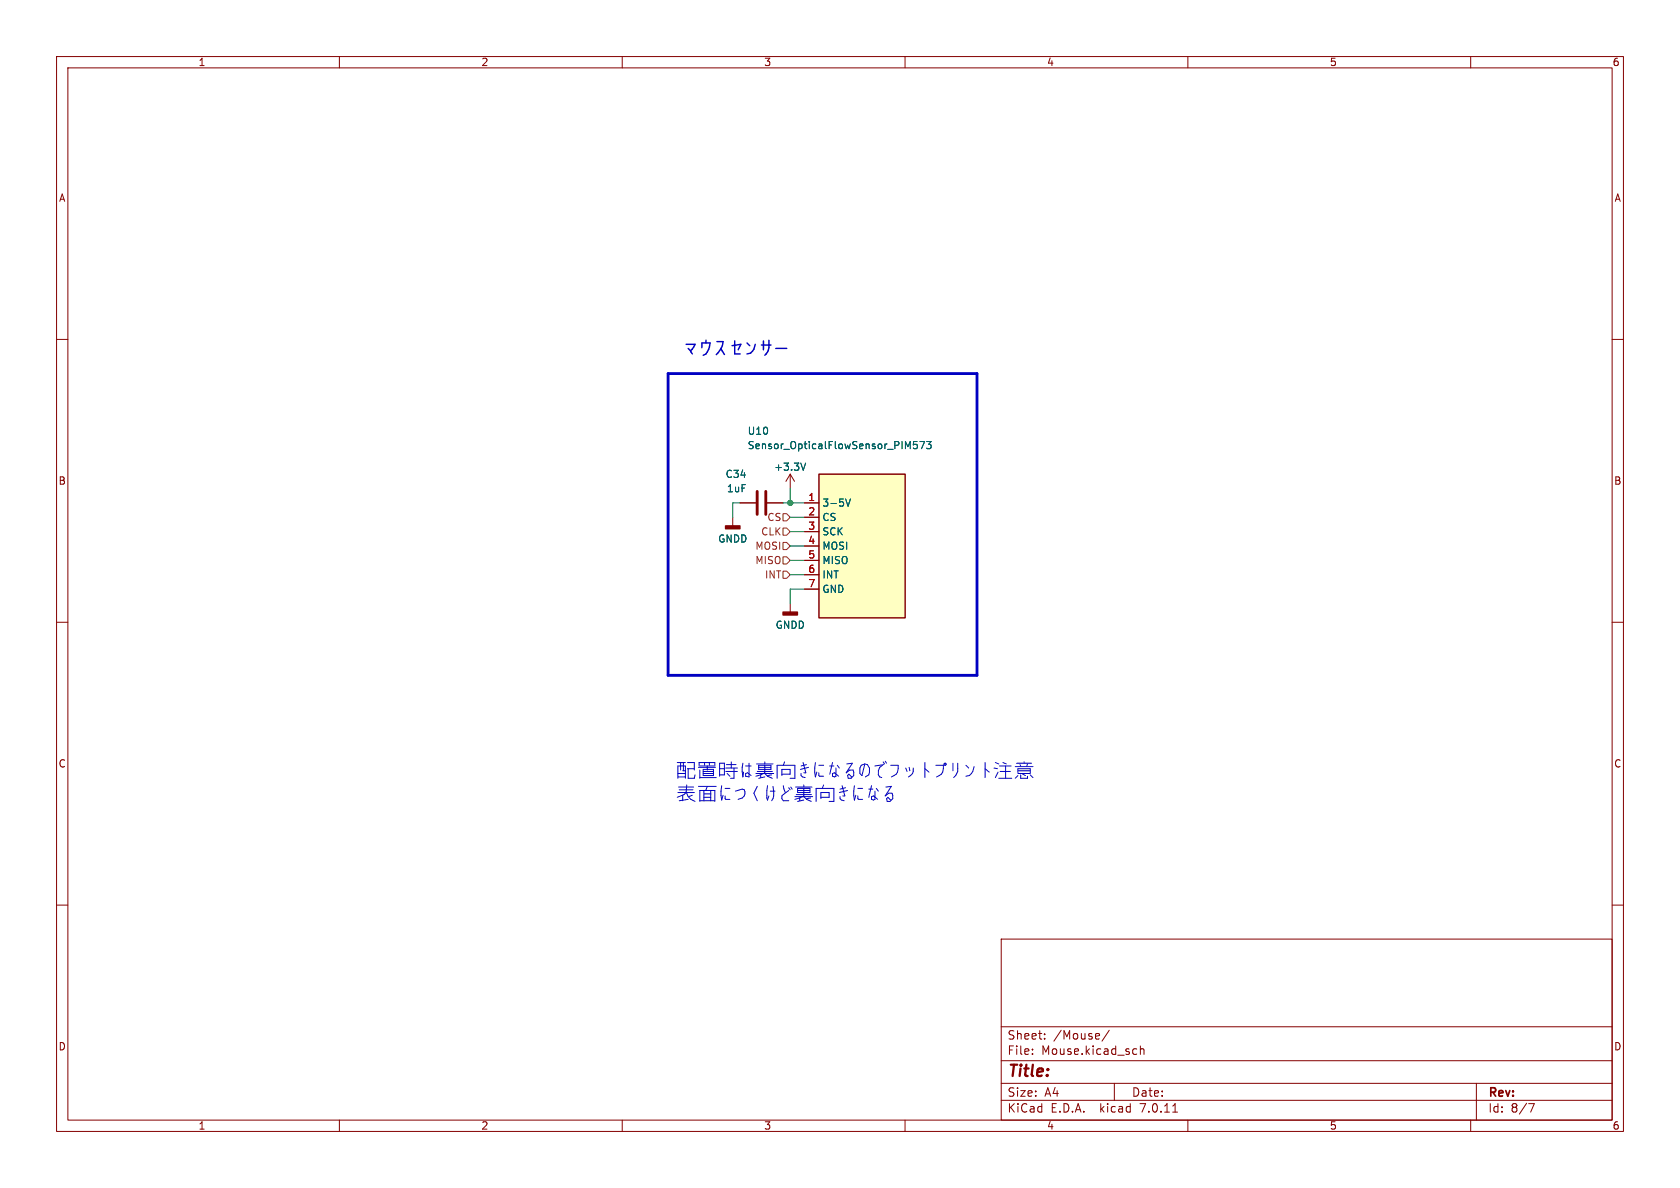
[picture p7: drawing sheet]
<svg xmlns="http://www.w3.org/2000/svg" width="297mm" height="210mm" viewBox="0 0 297 210" stroke-linecap="round" stroke-linejoin="round" font-family="sans-serif">
<g fill="none" stroke="#840000" stroke-width=".18">
<path d="M10 10h277v190h-277zM12 12h273v186h-273zM60 10v2M110 10v2M160 10v2M210 10v2M260 10v2M10 60h2M285 60h2M129.5 91.4v1.6M130.8 88.9h2.8M135.6 88.9h2.8"/>
<path d="M139.7 83.8v2.6M139.7 83.8l-.8 1.3M139.7 83.8l.8 1.3M142.2 88.9h2.6M142.2 91.4h2.6M142.2 94h2.6M142.2 96.5h2.6M142.2 99.1h2.6M10 110h2M139.7 106.7v1.5M142.2 101.6h2.6M142.2 104.1h2.6"/>
<path d="M285 110h2M10 160h2M285 160h2M177 166h108v32h-108zM60 198v2M110 198v2M160 198v2M177 194.5h108M177 191.5h108M177 187.5h108M177 181.5h108M182.5 186.3v.1"/>
<path d="M182.5 185.5v.1M184.7 183.6v.1M184.7 182.8v.1M196.1 182.1l-1.3 2M197 191.5v3M200.8 185.4l.2 .1M201 186.3l-.2 .1M201.6 184.9v1.5M201.6 185.5l.2-.1 .4 .1v.9M207.3 196.6h.9M210 198v2M260 198v2"/>
<path d="M261 191.5v6.5M270.2 195.1h1l-.6 1.5"/>
</g>
<g fill="#840000" stroke="#840000" stroke-width=".25">
<path d="M128.3 93h2.5v.5h-2.5z"/>
<path d="M138.4 108.2h2.6v.5h-2.6z"/>
</g>
<path d="M133.9 86.9v4M135.4 86.9v4" fill="none" stroke="#840000" stroke-width=".51"/>
<path d="M144.8 83.8h15.2v25.4h-15.2z" fill="#ffffc2" stroke="#ffffc2" stroke-width=".18"/>
<path d="M144.8 83.8h15.2v25.4h-15.2z" fill="none" stroke="#840000" stroke-width=".25"/>
<path d="M162.1 78h-.6v.7l.1-.2 .5 .1 .1 .2-.1 .4-.2 .1-.4-.1M162.6 78h.9l-.6 1.3M163.8 78h.8l-.4 .5 .3 .2v.5l-.1 .1-.6-.1M142.4 81.9l-.4 1.2M149.5 88.2l.4 1.3 .4-1.3" fill="none" stroke="#006464" stroke-width=".18"/>
<path d="M138.4 98.4h.7l.6 .7-.6 .6h-.7zM138.4 95.9h.7l.6 .6-.6 .7h-.7zM138.4 93.3h.7l.6 .7-.6 .6h-.7zM138.4 90.8h.7l.6 .6-.6 .7h-.7zM138.4 101h.7l.6 .6-.6 .6h-.7z" fill="none" stroke="#725600" stroke-width=".18"/>
<g fill="none" stroke="#0000c2" stroke-width=".18">
<path d="M119.7 134.8h1.5M119.8 136.7h1.4M119.8 137.3h1.4M119.8 137.6v-2.2h1.4v2.2M120 139.1h2.6M120.1 139.6h2.4M120.3 134.8v1.3M120.7 136.3h.5M120.8 134.8v1.5M121.3 140l.4 .8 .4 .5 .8 .4M121.4 138.8l-.1 1.3-.4 .4-1.2 .4M121.5 134.8h1.2v1.3"/>
<path d="M121.5 135.9h1.2M121.7 135.9v1.7h1l.2-.6M123.5 135.6h3M123.5 139h3.1M123.6 135.3v-.5h2.8v.5M123.6 135.4h2.8M123.7 137.5h2.9M123.7 136.1v1.5M124.3 136.7h1.8M124.3 136.4h1.8M124.3 136h1.8v1.1h-1.8zM124.4 139.7v1.9"/>
<path d="M124.6 134.8v.5M125 135.4v.7M125 139l-.2 .6M125.4 134.8v.5M125.6 139.7v1.9M127.2 135.9h.9M127.2 137h.9v-2.1h-.9v2.3M127.6 138.9l-.1 1 .1 1.5 .2-.8M128.2 139.4h.8M128.3 136.4h2.1M128.3 135.8h2.1M128.4 135.2h1.7"/>
<path d="M128.6 136.7l.4 .5M129.3 134.7v1.1M129.8 135.8v1.8h-.6M130 139.9l1.2-.4 .4 .1a1.09 1.09 0 0 1-.4 1.5l-.7 .2M131.3 134.9l-.1 .7 .1 1.7 .2-.8M131.8 135.4h1M132.4 134.9v2.4l-.6-.1v-.5l.4-.1 .6 .5M133.6 136.7h3.2M133.8 135h2.9M133.9 136.4h2.6M133.9 139l-.6 1.2 .6 1.4M134.1 135.6h2.2"/>
<path d="M134.1 135.3h2.2v.7h-2.2zM134.5 137v.5M134.5 137l-.9 .2M135.2 134.7v.3M135.2 135.3v1.4l.5 .5 .8 .4M135.2 136.6l-.7 .4M135.2 137.3l-1.1 .3M135.7 138.9l-.1 .8v1.4l.1 .3 .2-.7M136.2 139.9h.8M136.4 137l-.7 .1M136.7 139a2.78 2.78 0 0 1-.3 2.6M137.4 137.6v-2.3h3.1v2.3h-.8"/>
<path d="M138.2 136.9h1.5v-.9h-1.5v1.1M138.5 138.9l.3 1.2M138.7 134.7l-.2 .6M139.4 139.7l-1.2 1v.5l.3 .4h.9M139.4 139.3l.3 .3M139.8 139.1l.2 .4M140.6 139.1h2.9M141 139.4h2.2v.7h-2.2zM141 139.7h2.2M141.6 136.7v.4l.3 .2 .4 .2M142 134.8l.5 1.8h-.4M142.1 138.8v.3"/>
<path d="M142.1 139.4v1.4l.5 .5 .8 .4M142.6 135.2l-1 .2M142.9 135.6l-1.4 .4M144.2 134.8l-.2 1 .2 1.5 .2-.8M144.8 135.3h.8M144.8 136.6v.5l.1 .1h.7M145.6 138.8l-.2 .6M146.7 135.4h.7M147.2 134.8l-.5 2.1M147.8 135.8v1.4l-.3 .1-.3-.1v-.5l.3-.1 .8 .6M148 135.3l.4 .5M148.9 138.9l.5 1.8h-.4"/>
<path d="M149.5 139.3l-1 .2M149.7 135l1-.1-1.1 1.7 .6-.5h.6l.1 1-.5 .5h-.4l-.2-.5 .3-.2 .5 .4M149.8 139.7l-1.4 .4M151 138.9l-.1 1 .1 1.5 .3-.8M151.7 139.4h.8M152.9 135.2l-.5 1.9-.4-.4v-.9l.3-.5 .6-.3 .4 .2 .4 .6v.7l-.1 .5-.6 .3M153.6 139.5h.7M154.1 138.9l-.5 2M154.7 139.9v1.4l-.3 .1-.3-.1v-.5l.3-.1 .8 .6M154.9 139.4l.4 .5M156 135.3a1.39 1.39 0 0 0-.5 2l.4 .2M156.1 134.7l.3 .3"/>
<path d="M156.2 135.2l-1.5 .2M156.5 134.6l.2 .3M156.6 139.1l1-.1-1.1 1.7 .6-.5h.6l.1 1-.5 .5h-.4l-.2-.5 .3-.3 .5 .5M157.5 135.3h1.3a1.65 1.65 0 0 1-1.2 2M160.1 135.8l.3 .6M160.7 135.6l.1 .7M161.5 135.8a1.31 1.31 0 0 1-.9 1.5M163.5 134.8v2.7M163.5 135.9l.7 .6M165.4 135.3h1.4a1.65 1.65 0 0 1-1.2 2M166.9 135l.2-.1 .2 .3-.3 .1zM168.5 134.9v1.4"/>
<path d="M169.3 134.9v1.5l-.3 .7-.4 .4M170.8 135.3l.4 .5M172.2 135.5a1.68 1.68 0 0 1-1.4 1.7M174.2 134.8v2.7M174.2 135.9l.7 .6M175.7 135.8l.6 .1M176 134.8l.6 .2M176.4 136.5l-.4 1M176.6 137.6h2.3M176.7 135.4h2M176.8 136.4h1.8M177.3 134.8l.6 .2"/>
<path d="M177.8 135.4v2.2M179.5 135.5h3.1M179.7 134.9h2.7M180 136.6v-.7h2.1v.7M180 136.3h2.1M180 136.7h2.1M180 137.1l-.5 .5M180.3 135.2l.1 .2M180.4 137v.6h1.3v-.4M180.8 136.9l.5 .2M181 134.7v.2M181.7 135l-.2 .4"/>
<path d="M182.1 137l.5 .5M119.8 140.1h2.9M120.7 140.6v1M121.7 141.3l-1.6 .3M122.4 140.6l-.6 .2M123.7 141.7v-2h2.7v2M123.7 141.6h2.7M124.4 140.3h1.2M124.4 140.9h1.2M128.2 140.7v.5l.1 .1h.7M140.5 140.8h3.2M140.8 140.5h2.6"/>
<path d="M141.4 141.1v.5M141.4 141.1l-.9 .2M142.1 140.7l-.7 .4M142.1 141.4l-1.1 .3M143.3 141.1l-.7 .1M144.3 141.7v-2.3h3.1v2.3h-.8M145.1 140.9h1.5v-.8h-1.5v1.1M148.5 140.8v.4l.3 .2 .4 .2M151.7 140.7v.5l.1 .1h.7"/>
</g>
<path d="M118.1 66h54.6v53.4h-54.6z" fill="none" stroke="#0000c2" stroke-width=".5"/>
<path d="M130.8 88.9h-1.3v2.5M138.4 88.9h3.8M139.7 86.4v2.5M139.7 96.5h2.5M139.7 94h2.5M139.7 99.1h2.5M139.7 91.4h2.5M139.7 101.6h2.5M142.2 104.1h-2.5v2.6" fill="none" stroke="#009600" stroke-width=".18"/>
<circle cx="139.7" cy="88.9" r=".46" fill="#009600" stroke="#009600" stroke-width=".18"/>
<text font-size="3.5" fill="#0000c2" x="120.6" y="63.3">þÿ0Þ0¦0¹0»0ó0µ0ü</text>
<text font-size="2.8" fill="#840000" x="178" y="190.9">Title:</text>
<g font-size="2.1" fill="#840000">
<text x="178" y="184">Sheet:</text>
<text x="186.2" y="184">/Mouse/</text>
<text x="178" y="186.7">File:</text>
<text x="184.1" y="186.7">Mouse.kicad_sch</text>
<text x="178" y="196.9">KiCad</text>
<text x="178" y="194.1">Size:</text>
<text x="184.7" y="194.1">A4</text>
<text x="185.7" y="196.9">E.D.A.</text>
<text x="194.6" y="196.9">kicad</text>
<text x="200" y="194.1">Date:</text>
<text x="201.8" y="196.9">7.0.11</text>
<text x="263" y="194.3">Rev:</text>
<text x="263" y="196.9">Id:</text>
<text x="267.1" y="196.9">8/7</text>
</g>
<g font-size="1.8" fill="#840000">
<text x="35" y="11.9">1</text>
<text x="85" y="11.9">2</text>
<text x="135" y="11.9">3</text>
<text x="185" y="11.9">4</text>
<text x="235" y="11.9">5</text>
<text x="285" y="11.9">6</text>
<text x="10.3" y="35.9">A</text>
<text x="285.3" y="35.9">A</text>
<text x="10.3" y="85.9">B</text>
<text x="285.3" y="85.9">B</text>
<text x="10.3" y="135.9">C</text>
<text x="285.3" y="135.9">C</text>
<text x="10.3" y="185.9">D</text>
<text x="285.3" y="185.9">D</text>
<text x="35" y="199.9">1</text>
<text x="85" y="199.9">2</text>
<text x="135" y="199.9">3</text>
<text x="185" y="199.9">4</text>
<text x="235" y="199.9">5</text>
<text x="285" y="199.9">6</text>
</g>
<g font-size="1.8" fill="#006464">
<text x="132.1" y="77.1">U10</text>
<text x="132.1" y="79.6">Sensor_OpticalFlowSensor_PIM573</text>
<text x="136.8" y="83.4">+3.3V</text>
<text x="128.2" y="84.7">C34</text>
<text x="128.4" y="87.2">1uF</text>
<text x="145.3" y="89.8">3-5V</text>
<text x="145.3" y="92.3">CS</text>
<text x="145.3" y="94.8">SCK</text>
<text x="126.9" y="96.1">GNDD</text>
<text x="145.3" y="97.4">MOSI</text>
<text x="145.3" y="99.9">MISO</text>
<text x="145.3" y="102.5">INT</text>
<text x="145.3" y="105">GND</text>
<text x="137" y="111.4">GNDD</text>
</g>
<g font-size="1.8" fill="#a90000">
<text x="142.8" y="88.6">1</text>
<text x="142.8" y="91.2">2</text>
<text x="142.8" y="93.7">3</text>
<text x="142.8" y="96.3">4</text>
<text x="142.8" y="98.8">5</text>
<text x="142.8" y="101.3">6</text>
<text x="142.8" y="103.9">7</text>
</g>
<g font-size="1.8" fill="#725600">
<text x="134.5" y="94.8">CLK</text>
<text x="135.6" y="92.3">CS</text>
<text x="133.4" y="99.9">MISO</text>
<text x="133.4" y="97.4">MOSI</text>
<text x="135.1" y="102.5">INT</text>
</g>
</svg>
